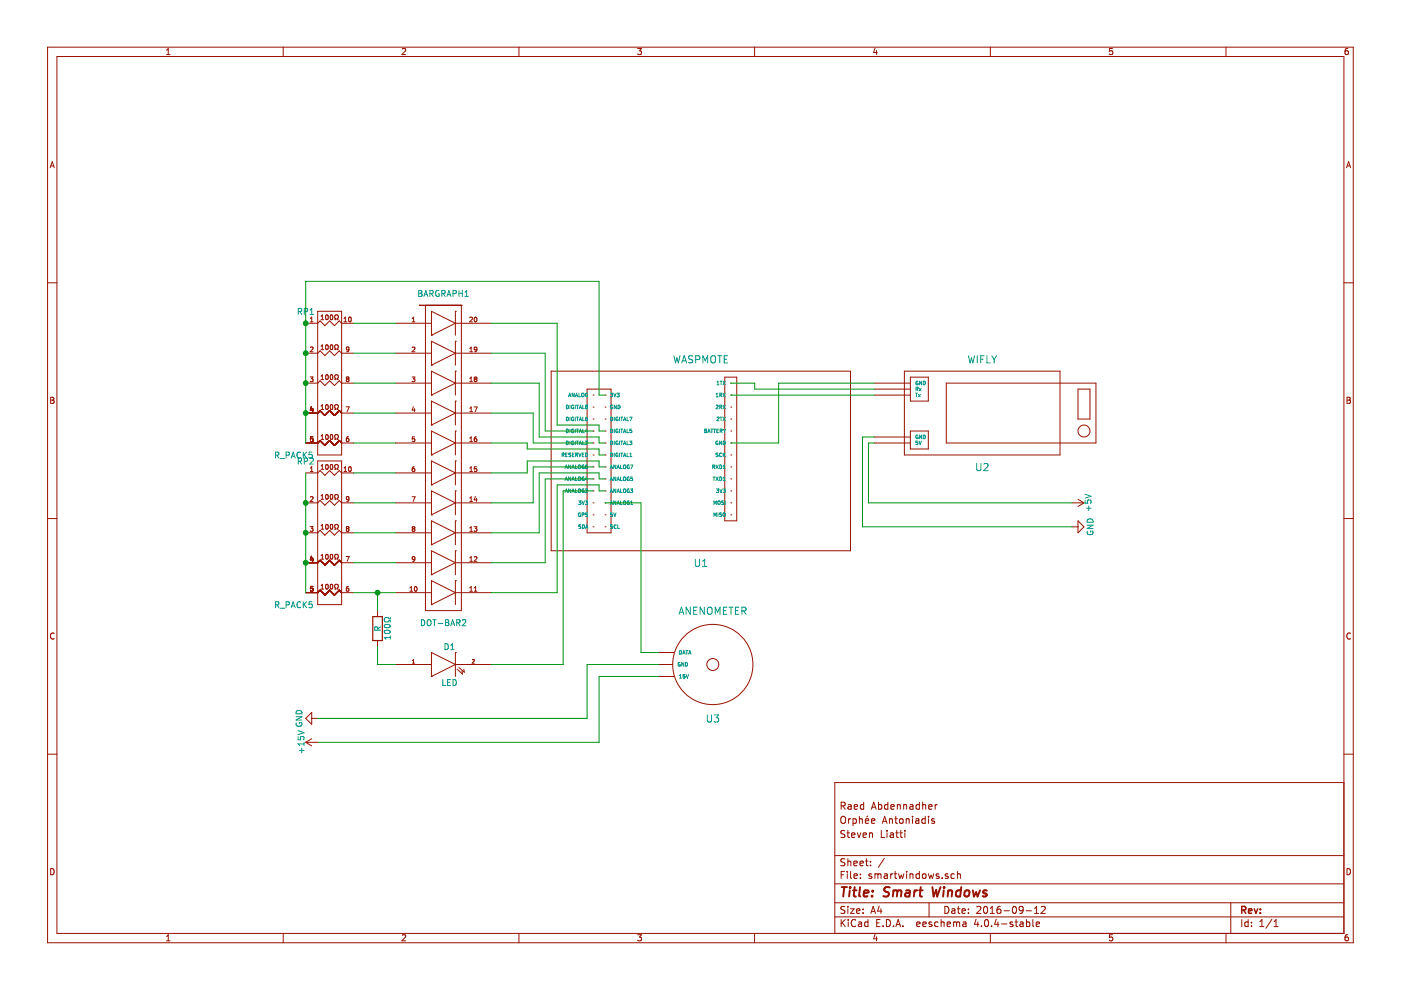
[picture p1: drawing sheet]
EESchema Schematic File Version 2
LIBS:power
LIBS:device
LIBS:transistors
LIBS:conn
LIBS:linear
LIBS:regul
LIBS:74xx
LIBS:cmos4000
LIBS:adc-dac
LIBS:memory
LIBS:xilinx
LIBS:microcontrollers
LIBS:dsp
LIBS:microchip
LIBS:analog_switches
LIBS:motorola
LIBS:texas
LIBS:intel
LIBS:audio
LIBS:interface
LIBS:digital-audio
LIBS:philips
LIBS:display
LIBS:cypress
LIBS:siliconi
LIBS:opto
LIBS:atmel
LIBS:contrib
LIBS:valves
LIBS:smartwindows-cache
EELAYER 25 0
EELAYER END
$Descr A4 11693 8268
encoding utf-8
Sheet 1 1
Title "Smart Windows"
Date "2016-09-12"
Rev ""
Comp ""
Comment1 "Steven Liatti"
Comment2 "Orphée Antoniadis"
Comment3 "Raed Abdennadher"
Comment4 ""
$EndDescr
$Comp
L R 100Ω
U 1 1
P 3150 5250
F 0 "100Ω" V 3230 5250 50  0000 C CNN
F 1 "R" V 3150 5250 50  0000 C CNN
F 2 "" V 3080 5250 50  0000 C CNN
F 3 "" H 3150 5250 50  0000 C CNN
	1    3150 5250
	1    0    0    -1  
$EndComp
$Comp
L R_PACK5 RP1
U 1 1
P 2050 3950
F 0 "RP1" H 2550 5300 50  0000 C CNN
F 1 "R_PACK5" H 2450 4100 50  0000 C CNN
F 2 "" H 2750 4150 50  0000 C CNN
F 3 "" H 2750 4150 50  0000 C CNN
	1    2050 3950
	1    0    0    -1  
$EndComp
$Comp
L R_PACK5 RP2
U 1 1
P 2050 5200
F 0 "RP2" H 2550 6550 50  0000 C CNN
F 1 "R_PACK5" H 2450 5350 50  0000 C CNN
F 2 "" H 2750 5400 50  0000 C CNN
F 3 "" H 2750 5400 50  0000 C CNN
	1    2050 5200
	1    0    0    -1  
$EndComp
$Comp
L LED D1
U 1 1
P 3650 5550
F 0 "D1" H 3750 5700 50  0000 C CNN
F 1 "LED" H 3750 5400 50  0000 C CNN
F 2 "" H 3750 5550 50  0000 C CNN
F 3 "" H 3750 5550 50  0000 C CNN
	1    3650 5550
	1    0    0    -1  
$EndComp
$Comp
L DOT-BAR2 BARGRAPH1
U 1 1
P 3700 3800
F 0 "BARGRAPH1" H 3700 5150 50  0000 C CNN
F 1 "DOT-BAR2" H 3700 2400 50  0000 C CNN
F 2 "" H 3700 3800 50  0000 C CNN
F 3 "" H 3700 3800 50  0000 C CNN
	1    3700 3800
	1    0    0    -1  
$EndComp
$Comp
L WIFLY U2
U 1 1
P 6900 4200
F 0 "U2" H 8200 4500 60  0000 C CNN
F 1 "WIFLY" H 8200 5400 60  0000 C CNN
F 2 "" H 8200 4500 60  0001 C CNN
F 3 "" H 8200 4500 60  0001 C CNN
	1    6900 4200
	1    0    0    -1  
$EndComp
$Comp
L WASPMOTE U1
U 1 1
P 3700 5500
F 0 "U1" H 5850 6300 60  0000 C CNN
F 1 "WASPMOTE" H 5850 8000 60  0000 C CNN
F 2 "" H 3700 5500 60  0001 C CNN
F 3 "" H 3700 5500 60  0001 C CNN
	1    3700 5500
	1    0    0    -1  
$EndComp
$Comp
L ANENOMETER U3
U 1 1
P 4250 7400
F 0 "U3" H 5950 8800 60  0000 C CNN
F 1 "ANENOMETER" H 5950 9700 60  0000 C CNN
F 2 "" H 5950 9700 60  0001 C CNN
F 3 "" H 5950 9700 60  0001 C CNN
	1    4250 7400
	1    0    0    -1  
$EndComp
$Comp
L GND #PWR?
U 1 1
P 8950 4400
F 0 "#PWR?" H 8950 4150 50  0001 C CNN
F 1 "GND" H 8950 4250 50  0000 C CNN
F 2 "" H 8950 4400 50  0000 C CNN
F 3 "" H 8950 4400 50  0000 C CNN
	1    8950 4400
	0    -1   -1   0   
$EndComp
$Comp
L +5V #PWR?
U 1 1
P 8950 4200
F 0 "#PWR?" H 8950 4050 50  0001 C CNN
F 1 "+5V" H 8950 4340 50  0000 C CNN
F 2 "" H 8950 4200 50  0000 C CNN
F 3 "" H 8950 4200 50  0000 C CNN
	1    8950 4200
	0    1    1    0   
$EndComp
Wire Wire Line
	2950 2700 3300 2700
Wire Wire Line
	2950 2950 3300 2950
Wire Wire Line
	2950 3200 3300 3200
Wire Wire Line
	2950 3450 3300 3450
Wire Wire Line
	2950 3700 3300 3700
Wire Wire Line
	2950 3950 3300 3950
Wire Wire Line
	2950 4200 3300 4200
Wire Wire Line
	2950 4450 3300 4450
Wire Wire Line
	2950 4700 3300 4700
Wire Wire Line
	2950 4950 3300 4950
Wire Wire Line
	2550 2350 2550 3700
Connection ~ 2550 2950
Connection ~ 2550 3200
Connection ~ 2550 3450
Wire Wire Line
	2550 3950 2550 4950
Connection ~ 2550 4200
Connection ~ 2550 4450
Connection ~ 2550 4700
Wire Wire Line
	3300 5550 3150 5550
Wire Wire Line
	3150 5550 3150 5400
Wire Wire Line
	3150 5100 3150 4950
Connection ~ 3150 4950
Wire Wire Line
	4100 5550 4700 5550
Wire Wire Line
	4700 5550 4700 4100
Wire Wire Line
	4700 4100 4950 4100
Wire Wire Line
	4100 4950 4650 4950
Wire Wire Line
	4650 4950 4650 4050
Wire Wire Line
	4100 4700 4550 4700
Wire Wire Line
	4550 4700 4550 4000
Wire Wire Line
	4550 4000 4950 4000
Wire Wire Line
	4100 4450 4500 4450
Wire Wire Line
	4500 4450 4500 3950
Wire Wire Line
	4500 3950 5000 3950
Wire Wire Line
	4650 4050 5000 4050
Wire Wire Line
	5000 4050 5000 4100
Wire Wire Line
	5000 4100 5050 4100
Wire Wire Line
	5000 3950 5000 4000
Wire Wire Line
	5000 4000 5050 4000
Wire Wire Line
	4100 4200 4450 4200
Wire Wire Line
	4450 4200 4450 3900
Wire Wire Line
	4450 3900 4950 3900
Wire Wire Line
	4100 3950 4400 3950
Wire Wire Line
	4400 3950 4400 3850
Wire Wire Line
	4400 3850 5000 3850
Wire Wire Line
	5000 3850 5000 3900
Wire Wire Line
	5000 3900 5050 3900
Wire Wire Line
	4100 3700 4400 3700
Wire Wire Line
	4400 3700 4400 3750
Wire Wire Line
	4400 3750 5000 3750
Wire Wire Line
	5000 3750 5000 3800
Wire Wire Line
	5000 3800 5050 3800
Wire Wire Line
	4100 3450 4450 3450
Wire Wire Line
	4450 3450 4450 3700
Wire Wire Line
	4450 3700 4950 3700
Wire Wire Line
	4100 3200 4500 3200
Wire Wire Line
	4500 3200 4500 3650
Wire Wire Line
	4500 3650 5000 3650
Wire Wire Line
	5000 3650 5000 3700
Wire Wire Line
	5000 3700 5050 3700
Wire Wire Line
	4100 2950 4550 2950
Wire Wire Line
	4550 2950 4550 3600
Wire Wire Line
	4550 3600 4950 3600
Wire Wire Line
	4100 2700 4650 2700
Wire Wire Line
	4650 2700 4650 3550
Wire Wire Line
	4650 3550 5000 3550
Wire Wire Line
	5000 3550 5000 3600
Wire Wire Line
	5000 3600 5050 3600
Connection ~ 2550 2700
Wire Wire Line
	2550 2350 5000 2350
Wire Wire Line
	5000 2350 5000 3300
Wire Wire Line
	5000 3300 5050 3300
Wire Wire Line
	7300 3250 6300 3250
Wire Wire Line
	6300 3250 6300 3200
Wire Wire Line
	6300 3200 6100 3200
Wire Wire Line
	7300 3300 6100 3300
Wire Wire Line
	7300 3200 6500 3200
Wire Wire Line
	6500 3200 6500 3700
Wire Wire Line
	6500 3700 6100 3700
Wire Wire Line
	5500 5450 5350 5450
Wire Wire Line
	5350 5450 5350 4200
Wire Wire Line
	5350 4200 5050 4200
Wire Wire Line
	7250 4200 8950 4200
Wire Wire Line
	7250 4200 7250 3700
Wire Wire Line
	7250 3700 7300 3700
Wire Wire Line
	7200 4400 8950 4400
Wire Wire Line
	7200 4400 7200 3650
Wire Wire Line
	7200 3650 7300 3650
$Comp
L GND #PWR?
U 1 1
P 2650 6000
F 0 "#PWR?" H 2650 5750 50  0001 C CNN
F 1 "GND" H 2650 5850 50  0000 C CNN
F 2 "" H 2650 6000 50  0000 C CNN
F 3 "" H 2650 6000 50  0000 C CNN
	1    2650 6000
	0    1    -1   0   
$EndComp
Wire Wire Line
	2650 6200 5000 6200
Wire Wire Line
	2650 6000 4900 6000
Wire Wire Line
	4900 6000 4900 5550
Wire Wire Line
	4900 5550 5500 5550
Wire Wire Line
	5000 6200 5000 5650
Wire Wire Line
	5000 5650 5500 5650
$Comp
L +15V #PWR?
U 1 1
P 2650 6200
F 0 "#PWR?" H 2650 6050 50  0001 C CNN
F 1 "+15V" H 2650 6340 50  0000 C CNN
F 2 "" H 2650 6200 50  0000 C CNN
F 3 "" H 2650 6200 50  0000 C CNN
	1    2650 6200
	0    -1   -1   0   
$EndComp
$EndSCHEMATC
